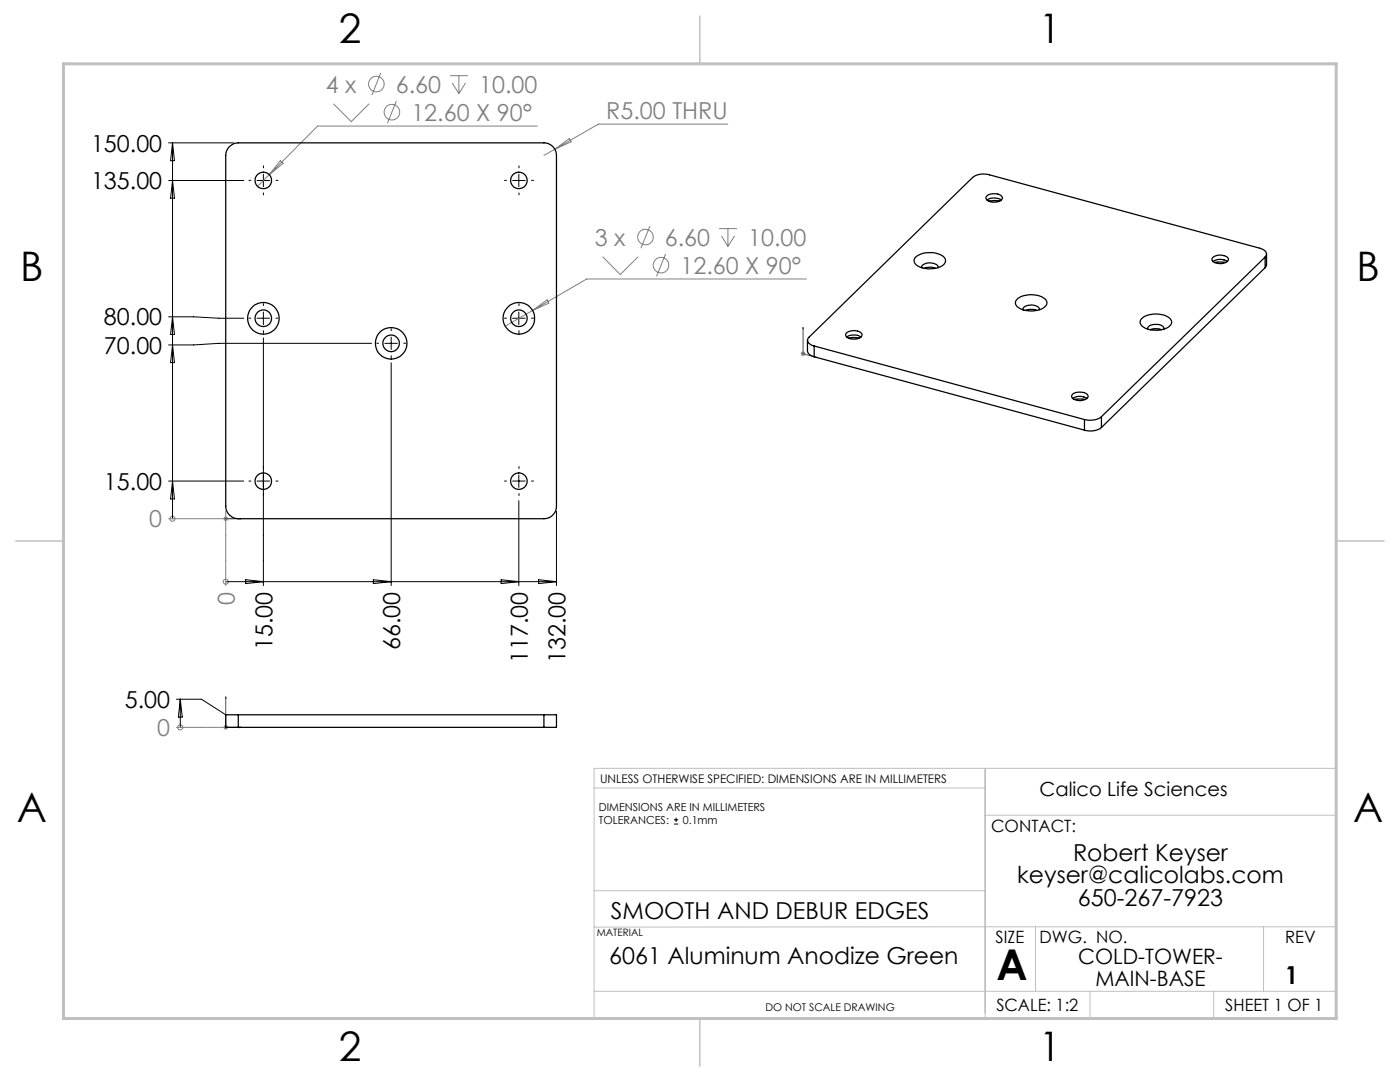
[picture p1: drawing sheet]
<svg xmlns="http://www.w3.org/2000/svg" width="279mm" height="216mm" viewBox="0 0 279 216" stroke-linecap="round" stroke-linejoin="round" font-family="sans-serif">
<g fill="none" stroke="#808080" stroke-width=".2">
<path d="M76 14.5l-1.8 4.5M89.8 15.1h3.6M90.2 16.5l1.4 2.2M91.6 15.1v3.6M92.9 16.5l-1.3 2.2M56 32.1l.5 .5-2.8 2.3zM66.5 20.7l3.6 3.6 3.6-3.6M79.1 20.1l-1.8 4.5M107.2 25.2h-43.8l-12 12M110.7 29.8l-2.2 1.2M110.7 29.8l2.9-2.1 .4 .6zM145.2 24.8h-25.8l-8.7 5"/>
<path d="M120.3 51.2l3.5 3.6 3.6-3.6M129.7 45.1l-1.8 4.4M132.8 50.7l-1.8 4.4M143.5 45.6h3.6M144 47.1l1.3 2.1M145.3 45.6v3.6M146.6 47.1l-1.3 2.1M160.9 55.7h-43.8l-10.8 6.2M106.3 61.9l-5.5 3.2M106.3 61.9l2.9-2.1 .3 .7zM159.8 70.6h1M159.9 70.2l.7 .7"/>
<path d="M160.3 70.1v1M160.6 70.2l-.7 .7M33.7 103.5h12.9M34.4 103.5h.1M44.7 103.2l.7 .7M45 116.1h.1M45 102v14.8M45.4 103.2l-.7 .7M35.2 145.1h10.3M36 145.1h.1M44.7 144.8l.7 .7M45 144.6v1"/>
<path d="M45.4 144.8l-.7 .7"/>
<circle cx="75.1" cy="16.8" r="1.56"/>
<circle cx="78.2" cy="22.4" r="1.56"/>
<circle cx="128.8" cy="47.3" r="1.55"/>
<circle cx="131.9" cy="52.9" r="1.55"/>
<circle cx="34.4" cy="103.5" r=".5"/>
<circle cx="45.1" cy="116.1" r=".51"/>
<circle cx="36" cy="145.1" r=".51"/>
</g>
<g fill="none" stroke="#000" stroke-width=".2">
<path d="M33.7 36h14.9M33.7 28.5h12.9M34.4 28.5v75M34.4 36l.4 3.5h-.8zM34.4 28.5l.4 3.6h-.8zM51.3 36h2.5M52.6 34.7v2.6M102.3 36h2.5M103.5 34.7v2.6M33.7 63.2l14.9 .3M34.4 68.8l.4 3.6h-.8zM34.4 63.2l.4 3.5h-.8z"/>
<path d="M51.3 63.5h2.5M52.6 67.4v49.4M52.6 62.3v2.5M74.2 68.5h-30.5l-5 .3h-5M76.8 68.5h2.5M78.1 72.4v44.4M78.1 67.3v2.4M102.3 63.5h2.5M103.5 62.3v2.5M33.7 96h14.9M34.4 96l.4 3.6h-.8zM51.3 96h2.5"/>
<path d="M102.3 96h2.5M103.5 99.9v16.9M103.5 94.8v2.5M45 116.1h66.1M49 115.7l3.6 .4-3.6 .4zM74.5 115.7l3.6 .4-3.6 .4zM100 115.7l3.5 .4-3.5 .4zM107.5 115.7l3.6 .4-3.6 .4zM111.1 102v14.8M35.2 139.5h5l4.8 3.1M36 139.5v5.6M36 139.5l.4 3.6h-.8z"/>
<path d="M134.5 164.4h.9M134.5 163.6h.9M134.9 163.2v.8"/>
</g>
<path d="M160.3 65.3v5.3l2.7 .7M160.3 65.3v.3h-.1zM162.7 71.2l.3 .1zM45 103.5h.1zM45 103.5h.1M45 103.5h3.1M48.1 103.5h-.3h.3M45 139l.1 .3h-.1zM45 139v6.1h3.1M47.8 145.1h.3l-.3 .1z" fill="none" stroke="#00f" stroke-width=".2"/>
<g fill="none" stroke="#000" stroke-width=".2" stroke-dasharray="15.2 1.3 1.3 1.3">
<path d="M50.1 36h-.4M52.6 33.5v-.4M52.6 38.5v.4M55.1 36h.4M101.1 36h-.4M103.6 33.5v-.4M103.6 38.5v.4M106.1 36h.4M50.1 63.5h-.4M52.6 61v-.4M52.6 66v.4M55.1 63.5h.4"/>
<path d="M75.6 68.5h-.4M78.1 66v-.4M78.1 71v.4M80.6 68.5h.4M101.1 63.5h-.4M103.6 61v-.4M103.6 66v.4M106.1 63.5h.4M50.1 96h-.4M52.6 93.5v-.4M52.6 98.5v.4M55.1 96h.4"/>
<path d="M101.1 96h-.4M103.6 93.5v-.4M103.6 98.5v.4M106.1 96h.4"/>
</g>
<path d="M118.6 157.2h78M196.6 153.3v49.9M118.6 177.7h78M196.6 162.7h70.1M118.6 197.8h148.1M206.7 184.9v12.9M217.5 197.8v5.4M242.2 197.8v5.4M252.2 184.9v12.9M266.7 184.9l-148.1 .1M26.7 203.2h240v-49.9h-148.1v49.9" fill="none" stroke="#c0c0c0" stroke-width=".2"/>
<path d="M139.7 3.2v9.5M3.1 107.9h9.6M266.7 107.9h9.5M139.7 203.2v9.6" fill="none" stroke="#c0c0c0" stroke-width=".3"/>
<path d="M12.7 12.7h254v190.5h-254z" fill="none" stroke="#c0c0c0" stroke-width=".6"/>
<g fill="#00f">
<path d="M47.8 103.5h.3zM45 103.5h.1z"/>
<path d="M162.7 71.2l.3 .1zM160.3 65.3v.3h-.1z"/>
<path d="M47.8 145.1h.3l-.3 .1zM45 139l.1 .3h-.1z"/>
</g>
<g fill="none" stroke="#000" stroke-width=".25">
<path d="M45.6 29.4l.4-.3a2.24 2.24 0 0 1 1.6-.6h60.9a2.51 2.51 0 0 1 2.6 2.5v70a2.51 2.51 0 0 1-2.6 2.5h-60.9a2.57 2.57 0 0 1-2.6-2.5v-70a2.4 2.4 0 0 1 .6-1.6zM197 39.9a2.5 2.5 0 0 1 2.8 0M197 39a2.5 2.5 0 0 1 3 .3 1.03 1.03 0 0 1-1.4 1 1.43 1.43 0 0 1-1.8-1zM182.7 51.4a4.8 4.8 0 0 1 5.8 .1 1.22 1.22 0 0 1-.9 1.7 4.8 4.8 0 0 1-5-.6l-.1-.3a.82 .82 0 0 1 .2-.9zM183.9 53.4a1.54 1.54 0 0 1 2.1-.9l.9 .3 .3 .3v.3M184.5 53.6a2.61 2.61 0 0 1 2.2 0M197.3 40.1l1.2-.1 1 .1M203.1 59.5a5 5 0 0 1 5.5 .2 1.08 1.08 0 0 1-.4 1.8 4.8 4.8 0 0 1-5.4-.5l-.1-.7zM242 51.4a2.4 2.4 0 0 1 3.1 .1 1.12 1.12 0 0 1-1.4 1.1 1.63 1.63 0 0 1-1.8-.8zM242.1 52.2a2.57 2.57 0 0 1 2.8 0M242.4 52.4l.8-.1 1.4 .1M252.5 51.3a.98 .98 0 0 0 .1-1 .98 .98 0 0 0-.8-.6l-54.3-14.8a3.9 3.9 0 0 0-3.4 .5l-32.7 31.9a.99 .99 0 0 0 .7 1.6l.4 .1"/>
<path d="M252.5 51.3l-32.7 31.8M252.5 51.3v2.1M252.5 53.4l-32.7 31.9M252.8 50.7v2.1l-.3 .6M161.1 67.9l.1 2.4 .6 .6 .7 .3M162.5 69l53.9 14.7M162.5 69v2.2M162.5 71.2l53.9 14.6M169 67.2a2.77 2.77 0 0 1 2.8 0M169 66.4a2.48 2.48 0 0 1 3 .2 1.08 1.08 0 0 1-1.4 1.1 1.56 1.56 0 0 1-1.8-.8zM169.3 67.5l.7-.2 1.5 .2M204.2 61.8a1.17 1.17 0 0 1 1.4-.9 1.68 1.68 0 0 1 1.8 .8v.1"/>
<path d="M204.7 61.9a3 3 0 0 1 2.2 0M214 78.8a2.4 2.4 0 0 1 3.1 .1l.1 .2a1.95 1.95 0 0 1-2.7 .6l-.6-.4zM214.1 79.5a2.57 2.57 0 0 1 2.8 0M214.4 79.7h2.2M227.8 63.6a4.6 4.6 0 0 1 5.8 .1 1.22 1.22 0 0 1-.9 1.8 5.2 5.2 0 0 1-4.8-.4l-.4-.8zM229 65.7a1.17 1.17 0 0 1 1.4-1 1.47 1.47 0 0 1 1.9 1M229.6 65.8a2.99 2.99 0 0 1 2.2 0M216.4 83.7v2.1M219.8 85.3a3.8 3.8 0 0 1-3.4 .5M219.8 83.1a3.9 3.9 0 0 1-3.4 .6M219.8 83.1v2.2M47.6 142.6h-2.6v2.5h2.6"/>
<path d="M47.6 142.6v2.5M47.6 142.6h60.9M47.6 145.1h60.9M108.5 142.6h2.6v2.5h-2.6M108.5 142.6v2.5"/>
<circle cx="52.5" cy="36" r="1.65"/>
<circle cx="103.6" cy="36" r="1.65"/>
<circle cx="52.5" cy="63.5" r="1.65"/>
<circle cx="52.5" cy="63.5" r="3.2"/>
<circle cx="78.1" cy="68.5" r="3.2"/>
<circle cx="78.1" cy="68.5" r="1.65"/>
<circle cx="103.6" cy="63.5" r="3.2"/>
<circle cx="103.6" cy="63.5" r="1.65"/>
<circle cx="52.5" cy="96" r="1.65"/>
<circle cx="103.6" cy="96" r="1.65"/>
</g>
<text font-size="8.5" x="198.9" y="195.5">A</text>
<g font-size="8.1">
<text x="67.6" y="8.5">2</text>
<text x="207.3" y="8.5">1</text>
<text x="4" y="56.2">B</text>
<text x="270.7" y="56.2">B</text>
<text x="3.3" y="164.1">A</text>
<text x="270" y="164.1">A</text>
<text x="67.6" y="211.7">2</text>
<text x="207.3" y="211.7">1</text>
</g>
<text font-size="4.9" x="256.5" y="196.4">1</text>
<g font-size="4.7" fill="#808080">
<text x="65" y="18.5">4 x</text>
<text x="79" y="18.5">6.60</text>
<text x="95.6" y="18.5">10.00</text>
<text x="121" y="23.7">R5.00 THRU</text>
<text x="82.1" y="24.1">12.60 X 90°</text>
<text x="118.7" y="49">3 x</text>
<text x="132.7" y="49">6.60</text>
<text x="149.3" y="49">10.00</text>
<text x="135.8" y="54.6">12.60 X 90°</text>
<text x="29.8" y="105.3">0</text>
<text x="46.8" y="120.7" transform="rotate(-90 46.8 120.7)">0</text>
<text x="31.4" y="146.9">0</text>
</g>
<g font-size="4.7">
<text x="18.2" y="30.3">150.00</text>
<text x="18.2" y="37.8">135.00</text>
<text x="20.7" y="64.9">80.00</text>
<text x="20.7" y="70.6">70.00</text>
<text x="20.7" y="97.8">15.00</text>
<text x="54.4" y="129.7" transform="rotate(-90 54.4 129.7)">15.00</text>
<text x="79.8" y="129.7" transform="rotate(-90 79.8 129.7)">66.00</text>
<text x="105.3" y="132.3" transform="rotate(-90 105.3 132.3)">117.00</text>
<text x="112.8" y="132.3" transform="rotate(-90 112.8 132.3)">132.00</text>
<text x="24.9" y="141.3">5.00</text>
<text x="214.1" y="171.7">Robert Keyser</text>
<text x="203" y="176.3">keyser@calicolabs.com</text>
<text x="121.9" y="183.3">SMOOTH AND DEBUR EDGES</text>
<text x="215.1" y="180.8">650-267-7923</text>
<text x="121.6" y="192.4">6061 Aluminum Anodize Green</text>
</g>
<g font-size="4.2">
<text x="215.2" y="192.4">COLD-TOWER-</text>
<text x="218.6" y="196.6">MAIN-BASE</text>
</g>
<text font-size="3.9" x="207.5" y="158.8">Calico Life Sciences</text>
<g font-size="3.4">
<text x="197.8" y="166">CONTACT:</text>
<text x="198.7" y="188.1">SIZE</text>
<text x="207.5" y="188.1">DWG. NO.</text>
<text x="256.5" y="188.2">REV</text>
<text x="198.8" y="201.7">SCALE: 1:2</text>
<text x="244.5" y="201.7">SHEET 1 OF 1</text>
</g>
<text font-size="2.4" x="119.8" y="156.2">UNLESS OTHERWISE SPECIFIED: DIMENSIONS ARE IN MILLIMETERS</text>
<g font-size="2.2">
<text x="119.5" y="161.8">DIMENSIONS ARE IN MILLIMETERS</text>
<text x="119.5" y="164.4">TOLERANCES:</text>
<text x="136.3" y="164.4">0.1mm</text>
</g>
<text font-size="2.1" x="152.8" y="201.7">DO NOT SCALE DRAWING</text>
<text font-size="2" x="119.1" y="186.7">MATERIAL</text>
</svg>
